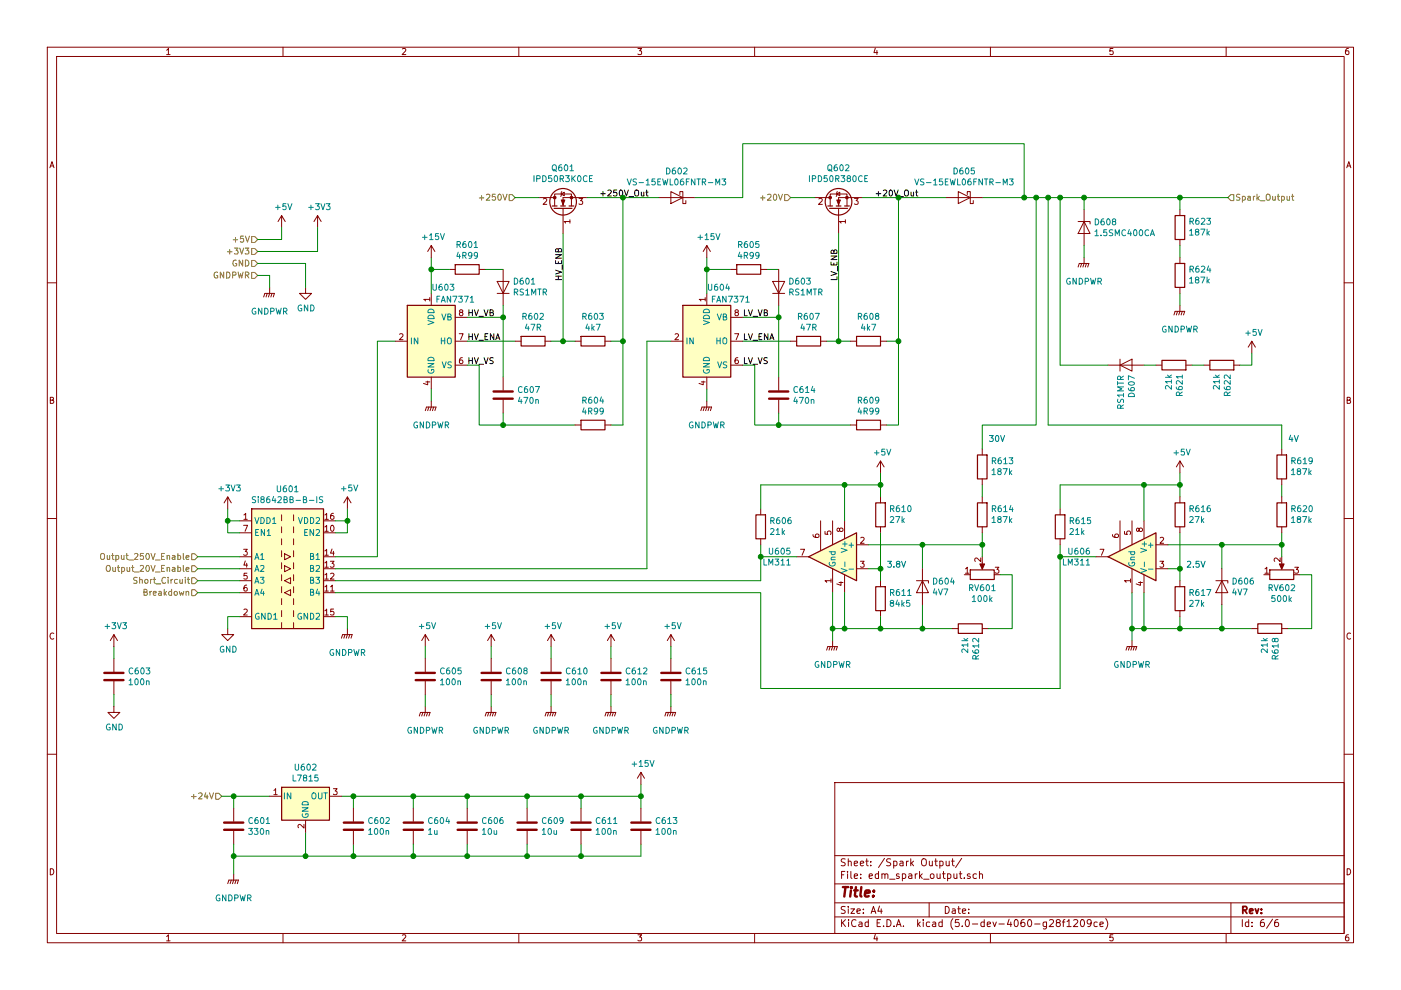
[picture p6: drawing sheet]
EESchema Schematic File Version 4
LIBS:edm_power_board-cache
EELAYER 26 0
EELAYER END
$Descr A4 11693 8268
encoding utf-8
Sheet 6 6
Title ""
Date ""
Rev ""
Comp ""
Comment1 ""
Comment2 ""
Comment3 ""
Comment4 ""
$EndDescr
Text HLabel 4300 1650 0    50   Input ~ 0
+250V
Text HLabel 6600 1650 0    50   Input ~ 0
+20V
Text HLabel 2150 2300 0    50   Input ~ 0
GNDPWR
Text HLabel 2150 2100 0    50   Input ~ 0
+3V3
Text HLabel 2150 2000 0    50   Input ~ 0
+5V
Text HLabel 2150 2200 0    50   Input ~ 0
GND
$Comp
L Transistor_FET:IPD50R3K0CE Q601
U 1 1
P 4700 1750
F 0 "Q601" V 5043 1750 50  0000 C CNN
F 1 "IPD50R3K0CE" V 4952 1750 50  0000 C CNN
F 2 "Package_TO_SOT_SMD:TO-252-2" H 4900 1675 50  0001 L CIN
F 3 "https://www.infineon.com/dgdl/IPx50R3K0CE_2_0.pdf?folderId=db3a3043163797a6011637d4bae7003b&fileId=db3a304339dcf4b10139e7e9ff592ce4" H 4500 2050 50  0001 L CNN
F 4 "IPD50R3K0CEAUMA1CT-ND" V 4700 1750 50  0001 C CNN "Digikey"
	1    4700 1750
	0    -1   -1   0   
$EndComp
$Comp
L Transistor_FET:IPD50R380CE Q602
U 1 1
P 7000 1750
F 0 "Q602" V 7343 1750 50  0000 C CNN
F 1 "IPD50R380CE" V 7252 1750 50  0000 C CNN
F 2 "Package_TO_SOT_SMD:TO-252-2" H 7200 1675 50  0001 L CIN
F 3 "https://www.infineon.com/dgdl/Infineon-IPD50R380CE-DS-v02_01-en.pdf?fileId=db3a30433ecb86d4013ed0a2ef580f38" H 6800 2050 50  0001 L CNN
F 4 "726-IPD50R380CEAUMA1" V 7000 1750 50  0001 C CNN "Mouser"
F 5 "2709943" V 7000 1750 50  0001 C CNN "Farnell"
F 6 "IPD50R380CEAUMA1CT-ND" V 7000 1750 50  0001 C CNN "Digikey"
	1    7000 1750
	0    -1   -1   0   
$EndComp
$Comp
L power:GNDPWR #PWR0604
U 1 1
P 2250 2400
F 0 "#PWR0604" H 2250 2200 50  0001 C CNN
F 1 "GNDPWR" H 2250 2200 50  0000 C CNN
F 2 "" H 2250 2350 50  0001 C CNN
F 3 "" H 2250 2350 50  0001 C CNN
	1    2250 2400
	1    0    0    -1  
$EndComp
$Comp
L Driver_FET:FAN7371 U603
U 1 1
P 3600 2850
F 0 "U603" H 3700 3300 50  0000 C CNN
F 1 "FAN7371" H 3800 3200 50  0000 C CNN
F 2 "Package_SO:SOIC-8_3.9x4.9mm_P1.27mm" H 3650 2500 50  0001 L CNN
F 3 "https://www.fairchildsemi.com/datasheets/FA/FAN7371.pdf" H 3600 2750 50  0001 C CNN
F 4 "512-FAN7371MX" H 3600 2850 50  0001 C CNN "Mouser"
F 5 "FAN7371MXDKR-ND" H 3600 2850 50  0001 C CNN "Digikey"
	1    3600 2850
	1    0    0    -1  
$EndComp
Wire Wire Line
	2150 2300 2250 2300
Wire Wire Line
	2250 2300 2250 2400
Text HLabel 1850 6650 0    50   Input ~ 0
+24V
Wire Wire Line
	1850 6650 1950 6650
$Comp
L power:GNDPWR #PWR0603
U 1 1
P 1950 7300
F 0 "#PWR0603" H 1950 7100 50  0001 C CNN
F 1 "GNDPWR" H 1950 7100 50  0000 C CNN
F 2 "" H 1950 7250 50  0001 C CNN
F 3 "" H 1950 7250 50  0001 C CNN
	1    1950 7300
	1    0    0    -1  
$EndComp
$Comp
L Device:C C601
U 1 1
P 1950 6900
F 0 "C601" H 2065 6946 50  0000 L CNN
F 1 "330n" H 2065 6855 50  0000 L CNN
F 2 "Capacitor_SMD:C_0805_2012Metric" H 1988 6750 50  0001 C CNN
F 3 "~" H 1950 6900 50  0001 C CNN
F 4 "1276-6813-1-ND" H 1950 6900 50  0001 C CNN "Digikey"
	1    1950 6900
	1    0    0    -1  
$EndComp
$Comp
L Device:C C604
U 1 1
P 3450 6900
F 0 "C604" H 3565 6946 50  0000 L CNN
F 1 "1u" H 3565 6855 50  0000 L CNN
F 2 "Capacitor_SMD:C_0805_2012Metric" H 3488 6750 50  0001 C CNN
F 3 "~" H 3450 6900 50  0001 C CNN
F 4 "587-2910-1-ND" H 3450 6900 50  0001 C CNN "Digikey"
	1    3450 6900
	1    0    0    -1  
$EndComp
Wire Wire Line
	1950 7050 1950 7150
Wire Wire Line
	2950 7150 2950 7050
Connection ~ 1950 7150
Wire Wire Line
	1950 7150 1950 7300
Wire Wire Line
	2950 7150 3450 7150
Wire Wire Line
	3450 7150 3450 7050
Connection ~ 2950 7150
Connection ~ 2550 7150
Wire Wire Line
	2550 6950 2550 7150
Wire Wire Line
	1950 6750 1950 6650
Connection ~ 1950 6650
Wire Wire Line
	1950 6650 2250 6650
Wire Wire Line
	3450 6650 3450 6750
Wire Wire Line
	2950 6750 2950 6650
Connection ~ 2950 6650
Wire Wire Line
	2950 6650 3450 6650
Connection ~ 3450 6650
$Comp
L Device:R R603
U 1 1
P 4950 2850
F 0 "R603" V 4743 2850 50  0000 C CNN
F 1 "4k7" V 4834 2850 50  0000 C CNN
F 2 "Resistor_SMD:R_0805_2012Metric" V 4880 2850 50  0001 C CNN
F 3 "~" H 4950 2850 50  0001 C CNN
F 4 "311-4.70KCRCT-ND" V 4950 2850 50  0001 C CNN "Digikey"
	1    4950 2850
	0    1    1    0   
$EndComp
$Comp
L Device:C C607
U 1 1
P 4200 3300
F 0 "C607" H 4315 3346 50  0000 L CNN
F 1 "470n" H 4315 3255 50  0000 L CNN
F 2 "Capacitor_SMD:C_0805_2012Metric" H 4238 3150 50  0001 C CNN
F 3 "~" H 4200 3300 50  0001 C CNN
F 4 "1276-1074-1-ND" H 4200 3300 50  0001 C CNN "Digikey"
	1    4200 3300
	1    0    0    -1  
$EndComp
Wire Wire Line
	3900 2650 4200 2650
Wire Wire Line
	4200 2650 4200 3150
Wire Wire Line
	3900 3050 4000 3050
Wire Wire Line
	4000 3050 4000 3550
Wire Wire Line
	4000 3550 4200 3550
Wire Wire Line
	4200 3550 4200 3450
$Comp
L Device:R R601
U 1 1
P 3900 2250
F 0 "R601" V 3693 2250 50  0000 C CNN
F 1 "4R99" V 3784 2250 50  0000 C CNN
F 2 "Resistor_SMD:R_0805_2012Metric" V 3830 2250 50  0001 C CNN
F 3 "~" H 3900 2250 50  0001 C CNN
F 4 "311-4.99CRCT-ND" V 3900 2250 50  0001 C CNN "Digikey"
	1    3900 2250
	0    1    1    0   
$EndComp
Wire Wire Line
	3600 2150 3600 2250
$Comp
L power:GNDPWR #PWR0613
U 1 1
P 3600 3350
F 0 "#PWR0613" H 3600 3150 50  0001 C CNN
F 1 "GNDPWR" H 3600 3150 50  0000 C CNN
F 2 "" H 3600 3300 50  0001 C CNN
F 3 "" H 3600 3300 50  0001 C CNN
	1    3600 3350
	1    0    0    -1  
$EndComp
Wire Wire Line
	3600 3350 3600 3250
$Comp
L Device:D D601
U 1 1
P 4200 2400
F 0 "D601" V 4246 2321 50  0000 R CNN
F 1 "RS1MTR" V 4155 2321 50  0000 R CNN
F 2 "Diode_SMD:D_SMA" H 4200 2400 50  0001 C CNN
F 3 "http://www.smc-diodes.com/propdf/RS1A-RS1M%20N0988%20REV.B.pdf" H 4200 2400 50  0001 C CNN
F 4 "1655-1501-1-ND" V 4200 2400 50  0001 C CNN "Digikey"
F 5 "500ns" V 4200 2400 50  0001 C CNN "trr"
F 6 "1,3V @ 1A" V 4200 2400 50  0001 C CNN "Vf"
F 7 "1000V" V 4200 2400 50  0001 C CNN "Vr"
	1    4200 2400
	0    -1   -1   0   
$EndComp
Wire Wire Line
	3600 2250 3750 2250
Connection ~ 3600 2250
Wire Wire Line
	3600 2250 3600 2450
Wire Wire Line
	4050 2250 4200 2250
Wire Wire Line
	4200 2550 4200 2650
Connection ~ 4200 2650
$Comp
L Device:C C606
U 1 1
P 3900 6900
F 0 "C606" H 4015 6946 50  0000 L CNN
F 1 "10u" H 4015 6855 50  0000 L CNN
F 2 "Capacitor_SMD:CP_Elec_6.3x5.3" H 3938 6750 50  0001 C CNN
F 3 "~" H 3900 6900 50  0001 C CNN
F 4 "PCE4209CT-ND" H 3900 6900 50  0001 C CNN "Digikey"
	1    3900 6900
	1    0    0    -1  
$EndComp
$Comp
L Device:C C609
U 1 1
P 4400 6900
F 0 "C609" H 4515 6946 50  0000 L CNN
F 1 "10u" H 4515 6855 50  0000 L CNN
F 2 "Capacitor_SMD:CP_Elec_6.3x5.3" H 4438 6750 50  0001 C CNN
F 3 "~" H 4400 6900 50  0001 C CNN
F 4 "PCE4209CT-ND" H 4400 6900 50  0001 C CNN "Digikey"
	1    4400 6900
	1    0    0    -1  
$EndComp
Wire Wire Line
	3450 6650 3900 6650
Wire Wire Line
	3900 6750 3900 6650
Connection ~ 3900 6650
Wire Wire Line
	3900 6650 4400 6650
Wire Wire Line
	3450 7150 3900 7150
Wire Wire Line
	4400 7150 4400 7050
Connection ~ 3450 7150
Wire Wire Line
	4400 6750 4400 6650
Wire Wire Line
	3900 7050 3900 7150
Connection ~ 3900 7150
Wire Wire Line
	3900 7150 4400 7150
Wire Wire Line
	5200 2850 5100 2850
Wire Wire Line
	4700 1950 4700 2850
Connection ~ 4700 2850
Wire Wire Line
	4700 2850 4800 2850
Wire Wire Line
	4300 1650 4500 1650
$Comp
L Device:D_Schottky D602
U 1 1
P 5650 1650
F 0 "D602" H 5650 1434 50  0000 C CNN
F 1 "VS-15EWL06FNTR-M3" H 5650 1525 50  0000 C CNN
F 2 "Package_TO_SOT_SMD:TO-252-2" H 5650 1650 50  0001 C CNN
F 3 "http://www.taiwansemi.com/products/datasheet/S5GB%20SERIES_C1701.pdf" H 5650 1650 50  0001 C CNN
F 4 "VS-15EWL06FNTR-M3CT-ND" H 5650 1650 50  0001 C CNN "Digikey"
F 5 "1.05V @ 15A" H 5650 1650 50  0001 C CNN "Vf"
F 6 "600V" H 5650 1650 50  0001 C CNN "Vr"
F 7 "15A" H 5650 1650 50  0001 C CNN "Io"
	1    5650 1650
	-1   0    0    1   
$EndComp
Wire Wire Line
	5200 2850 5200 1650
Wire Wire Line
	5200 1650 4900 1650
Connection ~ 5200 2850
Wire Wire Line
	5200 1650 5500 1650
Connection ~ 5200 1650
$Comp
L Isolator:Si8642BB-B-IS U601
U 1 1
P 2400 4750
F 0 "U601" H 2400 5417 50  0000 C CNN
F 1 "Si8642BB-B-IS" H 2400 5326 50  0000 C CNN
F 2 "Package_SO:SOIC-16W_7.5x10.3mm_P1.27mm" H 2400 4200 50  0001 C CIN
F 3 "https://www.silabs.com/documents/public/data-sheets/si864x-datasheet.pdf" H 2400 5150 50  0001 C CNN
F 4 "SI8642BB-B-IS-ND" H 2400 4750 50  0001 C CNN "Digikey"
	1    2400 4750
	1    0    0    -1  
$EndComp
Wire Wire Line
	2800 4650 3150 4650
Wire Wire Line
	3150 4650 3150 2850
Wire Wire Line
	3150 2850 3300 2850
$Comp
L power:GNDPWR #PWR0609
U 1 1
P 2900 5250
F 0 "#PWR0609" H 2900 5050 50  0001 C CNN
F 1 "GNDPWR" H 2900 5050 50  0000 C CNN
F 2 "" H 2900 5200 50  0001 C CNN
F 3 "" H 2900 5200 50  0001 C CNN
	1    2900 5250
	1    0    0    -1  
$EndComp
Wire Wire Line
	2800 5150 2900 5150
Wire Wire Line
	2900 5150 2900 5250
$Comp
L Comparator:LM311 U605
U 1 1
P 6950 4650
F 0 "U605" H 7291 4696 50  0000 L CNN
F 1 "LM311" H 7291 4605 50  0000 L CNN
F 2 "Package_SO:SOIC-8_3.9x4.9mm_P1.27mm" H 6950 4650 50  0001 C CNN
F 3 "http://www.ti.com/lit/ds/symlink/lm311.pdf" H 6950 4650 50  0001 C CNN
F 4 "LM311MX/NOPBCT-ND" H 6950 4650 50  0001 C CNN "Digikey"
	1    6950 4650
	-1   0    0    -1  
$EndComp
$Comp
L Device:R R606
U 1 1
P 6350 4400
F 0 "R606" H 6280 4354 50  0000 R CNN
F 1 "21k" H 6280 4445 50  0000 R CNN
F 2 "Resistor_SMD:R_0805_2012Metric" V 6280 4400 50  0001 C CNN
F 3 "~" H 6350 4400 50  0001 C CNN
F 4 "311-21.0KCRCT-ND" H 6350 4400 50  0001 C CNN "Digikey"
	1    6350 4400
	-1   0    0    1   
$EndComp
Wire Wire Line
	6650 4650 6350 4650
Wire Wire Line
	6350 4650 6350 4550
$Comp
L Device:R R610
U 1 1
P 7350 4300
F 0 "R610" H 7280 4254 50  0000 R CNN
F 1 "27k" H 7280 4345 50  0000 R CNN
F 2 "Resistor_SMD:R_0805_2012Metric" V 7280 4300 50  0001 C CNN
F 3 "~" H 7350 4300 50  0001 C CNN
F 4 "311-27.0KCRCT-ND" H 7350 4300 50  0001 C CNN "Digikey"
	1    7350 4300
	-1   0    0    1   
$EndComp
Wire Wire Line
	7250 4750 7350 4750
Wire Wire Line
	7350 4750 7350 4450
Wire Wire Line
	7350 4150 7350 4050
Wire Wire Line
	7350 4050 7050 4050
Wire Wire Line
	6350 4050 6350 4250
Wire Wire Line
	7050 4350 7050 4050
Connection ~ 7050 4050
Wire Wire Line
	7050 4050 6350 4050
$Comp
L power:+5V #PWR0605
U 1 1
P 2350 1900
F 0 "#PWR0605" H 2350 1750 50  0001 C CNN
F 1 "+5V" H 2365 2073 50  0000 C CNN
F 2 "" H 2350 1900 50  0001 C CNN
F 3 "" H 2350 1900 50  0001 C CNN
	1    2350 1900
	1    0    0    -1  
$EndComp
$Comp
L power:+3V3 #PWR0607
U 1 1
P 2650 1900
F 0 "#PWR0607" H 2650 1750 50  0001 C CNN
F 1 "+3V3" H 2665 2073 50  0000 C CNN
F 2 "" H 2650 1900 50  0001 C CNN
F 3 "" H 2650 1900 50  0001 C CNN
	1    2650 1900
	1    0    0    -1  
$EndComp
Wire Wire Line
	2150 2000 2350 2000
Wire Wire Line
	2350 2000 2350 1900
Wire Wire Line
	2150 2100 2650 2100
Wire Wire Line
	2650 2100 2650 1900
$Comp
L power:GND #PWR0606
U 1 1
P 2550 2400
F 0 "#PWR0606" H 2550 2150 50  0001 C CNN
F 1 "GND" H 2555 2227 50  0000 C CNN
F 2 "" H 2550 2400 50  0001 C CNN
F 3 "" H 2550 2400 50  0001 C CNN
	1    2550 2400
	1    0    0    -1  
$EndComp
$Comp
L power:GND #PWR0602
U 1 1
P 1900 5250
F 0 "#PWR0602" H 1900 5000 50  0001 C CNN
F 1 "GND" H 1905 5077 50  0000 C CNN
F 2 "" H 1900 5250 50  0001 C CNN
F 3 "" H 1900 5250 50  0001 C CNN
	1    1900 5250
	1    0    0    -1  
$EndComp
Wire Wire Line
	1900 5250 1900 5150
Wire Wire Line
	1900 5150 2000 5150
$Comp
L power:+3V3 #PWR0601
U 1 1
P 1900 4250
F 0 "#PWR0601" H 1900 4100 50  0001 C CNN
F 1 "+3V3" H 1915 4423 50  0000 C CNN
F 2 "" H 1900 4250 50  0001 C CNN
F 3 "" H 1900 4250 50  0001 C CNN
	1    1900 4250
	1    0    0    -1  
$EndComp
Wire Wire Line
	1900 4250 1900 4350
Wire Wire Line
	1900 4350 2000 4350
Wire Wire Line
	2000 4450 1900 4450
Wire Wire Line
	1900 4450 1900 4350
Connection ~ 1900 4350
$Comp
L power:+5V #PWR0608
U 1 1
P 2900 4250
F 0 "#PWR0608" H 2900 4100 50  0001 C CNN
F 1 "+5V" H 2915 4423 50  0000 C CNN
F 2 "" H 2900 4250 50  0001 C CNN
F 3 "" H 2900 4250 50  0001 C CNN
	1    2900 4250
	1    0    0    -1  
$EndComp
Wire Wire Line
	2800 4350 2900 4350
Wire Wire Line
	2900 4350 2900 4250
Wire Wire Line
	2800 4450 2900 4450
Wire Wire Line
	2900 4450 2900 4350
Connection ~ 2900 4350
$Comp
L Device:R R611
U 1 1
P 7350 5000
F 0 "R611" H 7280 4954 50  0000 R CNN
F 1 "84k5" H 7280 5045 50  0000 R CNN
F 2 "Resistor_SMD:R_0805_2012Metric" V 7280 5000 50  0001 C CNN
F 3 "~" H 7350 5000 50  0001 C CNN
F 4 "311-84.5KCRCT-ND" H 7350 5000 50  0001 C CNN "Digikey"
	1    7350 5000
	-1   0    0    1   
$EndComp
Wire Wire Line
	7350 4850 7350 4750
Connection ~ 7350 4750
Wire Wire Line
	7350 5150 7350 5250
Wire Wire Line
	7350 5250 7050 5250
Wire Wire Line
	7050 5250 7050 4950
Wire Wire Line
	6950 4950 6950 5250
Wire Wire Line
	6950 5250 7050 5250
Connection ~ 7050 5250
$Comp
L power:GNDPWR #PWR0625
U 1 1
P 6950 5350
F 0 "#PWR0625" H 6950 5150 50  0001 C CNN
F 1 "GNDPWR" H 6950 5150 50  0000 C CNN
F 2 "" H 6950 5300 50  0001 C CNN
F 3 "" H 6950 5300 50  0001 C CNN
	1    6950 5350
	1    0    0    -1  
$EndComp
$Comp
L power:+5V #PWR0626
U 1 1
P 7350 3950
F 0 "#PWR0626" H 7350 3800 50  0001 C CNN
F 1 "+5V" H 7365 4123 50  0000 C CNN
F 2 "" H 7350 3950 50  0001 C CNN
F 3 "" H 7350 3950 50  0001 C CNN
	1    7350 3950
	1    0    0    -1  
$EndComp
Wire Wire Line
	7350 3950 7350 4050
Connection ~ 7350 4050
$Comp
L power:GNDPWR #PWR0615
U 1 1
P 3550 5900
F 0 "#PWR0615" H 3550 5700 50  0001 C CNN
F 1 "GNDPWR" H 3550 5700 50  0000 C CNN
F 2 "" H 3550 5850 50  0001 C CNN
F 3 "" H 3550 5850 50  0001 C CNN
	1    3550 5900
	1    0    0    -1  
$EndComp
$Comp
L power:+5V #PWR0614
U 1 1
P 3550 5400
F 0 "#PWR0614" H 3550 5250 50  0001 C CNN
F 1 "+5V" H 3565 5573 50  0000 C CNN
F 2 "" H 3550 5400 50  0001 C CNN
F 3 "" H 3550 5400 50  0001 C CNN
	1    3550 5400
	1    0    0    -1  
$EndComp
Wire Wire Line
	3550 5400 3550 5500
Wire Wire Line
	3550 5800 3550 5900
$Comp
L power:GNDPWR #PWR0617
U 1 1
P 4100 5900
F 0 "#PWR0617" H 4100 5700 50  0001 C CNN
F 1 "GNDPWR" H 4100 5700 50  0000 C CNN
F 2 "" H 4100 5850 50  0001 C CNN
F 3 "" H 4100 5850 50  0001 C CNN
	1    4100 5900
	1    0    0    -1  
$EndComp
$Comp
L power:+5V #PWR0616
U 1 1
P 4100 5400
F 0 "#PWR0616" H 4100 5250 50  0001 C CNN
F 1 "+5V" H 4115 5573 50  0000 C CNN
F 2 "" H 4100 5400 50  0001 C CNN
F 3 "" H 4100 5400 50  0001 C CNN
	1    4100 5400
	1    0    0    -1  
$EndComp
Wire Wire Line
	4100 5400 4100 5500
Wire Wire Line
	4100 5800 4100 5900
$Comp
L power:GNDPWR #PWR0619
U 1 1
P 4600 5900
F 0 "#PWR0619" H 4600 5700 50  0001 C CNN
F 1 "GNDPWR" H 4600 5700 50  0000 C CNN
F 2 "" H 4600 5850 50  0001 C CNN
F 3 "" H 4600 5850 50  0001 C CNN
	1    4600 5900
	1    0    0    -1  
$EndComp
$Comp
L power:+5V #PWR0618
U 1 1
P 4600 5400
F 0 "#PWR0618" H 4600 5250 50  0001 C CNN
F 1 "+5V" H 4615 5573 50  0000 C CNN
F 2 "" H 4600 5400 50  0001 C CNN
F 3 "" H 4600 5400 50  0001 C CNN
	1    4600 5400
	1    0    0    -1  
$EndComp
Wire Wire Line
	4600 5400 4600 5500
Wire Wire Line
	4600 5800 4600 5900
$Comp
L Device:C C603
U 1 1
P 950 5650
F 0 "C603" H 1065 5696 50  0000 L CNN
F 1 "100n" H 1065 5605 50  0000 L CNN
F 2 "Capacitor_SMD:C_0805_2012Metric" H 988 5500 50  0001 C CNN
F 3 "~" H 950 5650 50  0001 C CNN
F 4 "445-1418-1-ND" H 950 5650 50  0001 C CNN "Digikey"
	1    950  5650
	1    0    0    -1  
$EndComp
Wire Wire Line
	950  5400 950  5500
Wire Wire Line
	950  5800 950  5900
$Comp
L power:+3V3 #PWR0610
U 1 1
P 950 5400
F 0 "#PWR0610" H 950 5250 50  0001 C CNN
F 1 "+3V3" H 965 5573 50  0000 C CNN
F 2 "" H 950 5400 50  0001 C CNN
F 3 "" H 950 5400 50  0001 C CNN
	1    950  5400
	1    0    0    -1  
$EndComp
$Comp
L power:GND #PWR0611
U 1 1
P 950 5900
F 0 "#PWR0611" H 950 5650 50  0001 C CNN
F 1 "GND" H 955 5727 50  0000 C CNN
F 2 "" H 950 5900 50  0001 C CNN
F 3 "" H 950 5900 50  0001 C CNN
	1    950  5900
	1    0    0    -1  
$EndComp
Wire Wire Line
	7250 4550 7700 4550
Wire Wire Line
	7700 4750 7700 4550
Connection ~ 7700 4550
Wire Wire Line
	7700 4550 8200 4550
Wire Wire Line
	6950 5350 6950 5250
Connection ~ 6950 5250
Wire Wire Line
	7350 5250 7700 5250
Wire Wire Line
	7700 5250 7700 5050
Connection ~ 7350 5250
Connection ~ 7700 5250
$Comp
L Device:R R613
U 1 1
P 8200 3900
F 0 "R613" H 8130 3854 50  0000 R CNN
F 1 "187k" H 8130 3945 50  0000 R CNN
F 2 "Resistor_SMD:R_0805_2012Metric" V 8130 3900 50  0001 C CNN
F 3 "~" H 8200 3900 50  0001 C CNN
F 4 "311-187KCRCT-ND" H 8200 3900 50  0001 C CNN "Digikey"
	1    8200 3900
	-1   0    0    1   
$EndComp
Wire Wire Line
	8200 4450 8200 4550
Wire Wire Line
	8200 4050 8200 4150
Wire Wire Line
	2800 4850 6350 4850
Connection ~ 6350 4650
Wire Wire Line
	2800 4750 5400 4750
Wire Wire Line
	2800 4950 6350 4950
Wire Wire Line
	6350 4950 6350 5750
Wire Wire Line
	6350 5750 8850 5750
$Comp
L Driver_FET:FAN7371 U604
U 1 1
P 5900 2850
F 0 "U604" H 6000 3300 50  0000 C CNN
F 1 "FAN7371" H 6100 3200 50  0000 C CNN
F 2 "Package_SO:SOIC-8_3.9x4.9mm_P1.27mm" H 5950 2500 50  0001 L CNN
F 3 "https://www.fairchildsemi.com/datasheets/FA/FAN7371.pdf" H 5900 2750 50  0001 C CNN
F 4 "512-FAN7371MX" H 5900 2850 50  0001 C CNN "Mouser"
F 5 "FAN7371MXDKR-ND" H 5900 2850 50  0001 C CNN "Digikey"
	1    5900 2850
	1    0    0    -1  
$EndComp
$Comp
L power:GNDPWR #PWR0624
U 1 1
P 5900 3350
F 0 "#PWR0624" H 5900 3150 50  0001 C CNN
F 1 "GNDPWR" H 5900 3150 50  0000 C CNN
F 2 "" H 5900 3300 50  0001 C CNN
F 3 "" H 5900 3300 50  0001 C CNN
	1    5900 3350
	1    0    0    -1  
$EndComp
Wire Wire Line
	5900 3250 5900 3350
$Comp
L Device:C C614
U 1 1
P 6500 3300
F 0 "C614" H 6615 3346 50  0000 L CNN
F 1 "470n" H 6615 3255 50  0000 L CNN
F 2 "Capacitor_SMD:C_0805_2012Metric" H 6538 3150 50  0001 C CNN
F 3 "~" H 6500 3300 50  0001 C CNN
F 4 "1276-1074-1-ND" H 6500 3300 50  0001 C CNN "Digikey"
	1    6500 3300
	1    0    0    -1  
$EndComp
Wire Wire Line
	6200 3050 6300 3050
Wire Wire Line
	6300 3050 6300 3550
Wire Wire Line
	6300 3550 6500 3550
Wire Wire Line
	6500 3550 6500 3450
Wire Wire Line
	6500 2650 6200 2650
Wire Wire Line
	6400 2250 6500 2250
Wire Wire Line
	6500 2550 6500 2650
Wire Wire Line
	6100 2250 5900 2250
Wire Wire Line
	5900 2250 5900 2450
Wire Wire Line
	5900 2150 5900 2250
Connection ~ 5900 2250
Wire Wire Line
	9150 4650 8850 4650
Wire Wire Line
	8850 4650 8850 4550
Wire Wire Line
	9750 4750 9850 4750
Wire Wire Line
	9850 4750 9850 4450
Wire Wire Line
	9850 4150 9850 4050
Wire Wire Line
	9850 4050 9550 4050
Wire Wire Line
	8850 4050 8850 4250
Wire Wire Line
	9550 4350 9550 4050
Connection ~ 9550 4050
Wire Wire Line
	9550 4050 8850 4050
Wire Wire Line
	9850 4850 9850 4750
Connection ~ 9850 4750
Wire Wire Line
	9850 5150 9850 5250
Wire Wire Line
	9850 5250 9550 5250
Wire Wire Line
	9550 5250 9550 4950
Wire Wire Line
	9450 4950 9450 5250
Wire Wire Line
	9450 5250 9550 5250
Connection ~ 9550 5250
$Comp
L power:GNDPWR #PWR0627
U 1 1
P 9450 5350
F 0 "#PWR0627" H 9450 5150 50  0001 C CNN
F 1 "GNDPWR" H 9450 5150 50  0000 C CNN
F 2 "" H 9450 5300 50  0001 C CNN
F 3 "" H 9450 5300 50  0001 C CNN
	1    9450 5350
	1    0    0    -1  
$EndComp
$Comp
L power:+5V #PWR0628
U 1 1
P 9850 3950
F 0 "#PWR0628" H 9850 3800 50  0001 C CNN
F 1 "+5V" H 9865 4123 50  0000 C CNN
F 2 "" H 9850 3950 50  0001 C CNN
F 3 "" H 9850 3950 50  0001 C CNN
	1    9850 3950
	1    0    0    -1  
$EndComp
Wire Wire Line
	9850 3950 9850 4050
Connection ~ 9850 4050
Wire Wire Line
	9750 4550 10200 4550
Wire Wire Line
	10200 4750 10200 4550
Connection ~ 10200 4550
Wire Wire Line
	10200 4550 10700 4550
Wire Wire Line
	9450 5350 9450 5250
Connection ~ 9450 5250
Wire Wire Line
	9850 5250 10200 5250
Wire Wire Line
	10200 5250 10200 5050
Connection ~ 9850 5250
Wire Wire Line
	10700 4450 10700 4550
Wire Wire Line
	8850 4650 8850 5750
Connection ~ 8850 4650
$Comp
L Device:D_Zener D604
U 1 1
P 7700 4900
F 0 "D604" V 7654 4979 50  0000 L CNN
F 1 "4V7" V 7745 4979 50  0000 L CNN
F 2 "Diode_SMD:D_SOD-123" H 7700 4900 50  0001 C CNN
F 3 "https://www.diodes.com/assets/Datasheets/ds18004.pdf" H 7700 4900 50  0001 C CNN
F 4 "BZT52C4V7-13FDICT-ND" V 7700 4900 50  0001 C CNN "Digikey"
F 5 "BZT52C4V7-13-F" V 7700 4900 50  0001 C CNN "Mfg part"
	1    7700 4900
	0    1    1    0   
$EndComp
Wire Wire Line
	6350 4650 6350 4850
Wire Wire Line
	5400 2850 5400 4750
Wire Wire Line
	5400 2850 5600 2850
Wire Wire Line
	7000 1950 7000 2850
Connection ~ 7000 2850
Wire Wire Line
	7000 2850 7100 2850
Wire Wire Line
	7200 1650 7500 1650
Wire Wire Line
	7400 2850 7500 2850
Wire Wire Line
	7500 2850 7500 1650
Connection ~ 7500 1650
Wire Wire Line
	7500 1650 7900 1650
Wire Wire Line
	6600 1650 6800 1650
Wire Wire Line
	5800 1650 6200 1650
Wire Wire Line
	6200 1650 6200 1200
Wire Wire Line
	6200 1200 8550 1200
Wire Wire Line
	8550 1200 8550 1650
Wire Wire Line
	8200 1650 8550 1650
Connection ~ 8550 1650
Wire Wire Line
	10700 3550 8750 3550
Connection ~ 8750 1650
Wire Wire Line
	2550 2400 2550 2200
Wire Wire Line
	2550 2200 2150 2200
Wire Wire Line
	2850 6650 2950 6650
Wire Wire Line
	2550 7150 2950 7150
Wire Wire Line
	1950 7150 2550 7150
$Comp
L power:GNDPWR #PWR0621
U 1 1
P 5100 5900
F 0 "#PWR0621" H 5100 5700 50  0001 C CNN
F 1 "GNDPWR" H 5100 5700 50  0000 C CNN
F 2 "" H 5100 5850 50  0001 C CNN
F 3 "" H 5100 5850 50  0001 C CNN
	1    5100 5900
	1    0    0    -1  
$EndComp
$Comp
L power:+5V #PWR0620
U 1 1
P 5100 5400
F 0 "#PWR0620" H 5100 5250 50  0001 C CNN
F 1 "+5V" H 5115 5573 50  0000 C CNN
F 2 "" H 5100 5400 50  0001 C CNN
F 3 "" H 5100 5400 50  0001 C CNN
	1    5100 5400
	1    0    0    -1  
$EndComp
Wire Wire Line
	5100 5400 5100 5500
Wire Wire Line
	5100 5800 5100 5900
Text HLabel 1650 4650 0    50   Input ~ 0
Output_250V_Enable
Wire Wire Line
	1650 4650 2000 4650
Text HLabel 1650 4750 0    50   Input ~ 0
Output_20V_Enable
Text HLabel 1650 4850 0    50   Input ~ 0
Short_Circuit
Text HLabel 1650 4950 0    50   Input ~ 0
Breakdown
Wire Wire Line
	1650 4950 2000 4950
Wire Wire Line
	2000 4850 1650 4850
Wire Wire Line
	1650 4750 2000 4750
Text HLabel 10250 1650 2    50   Input ~ 0
Spark_Output
Wire Wire Line
	8750 1650 8850 1650
Wire Wire Line
	3900 2850 4300 2850
Wire Wire Line
	4200 3550 4800 3550
Connection ~ 4200 3550
Wire Wire Line
	5100 3550 5200 3550
Wire Wire Line
	5200 2850 5200 3550
Wire Wire Line
	6500 3550 7100 3550
Connection ~ 6500 3550
Wire Wire Line
	7400 3550 7500 3550
Wire Wire Line
	7500 3550 7500 2850
Connection ~ 7500 2850
Wire Wire Line
	6200 2850 6600 2850
Connection ~ 6500 2650
Wire Wire Line
	4400 6650 4850 6650
Wire Wire Line
	4850 6750 4850 6650
Connection ~ 4850 6650
Wire Wire Line
	4850 6650 5350 6650
Wire Wire Line
	4400 7150 4850 7150
Wire Wire Line
	5350 7150 5350 7050
Wire Wire Line
	5350 6750 5350 6650
Wire Wire Line
	4850 7050 4850 7150
Connection ~ 4850 7150
Wire Wire Line
	4850 7150 5350 7150
Connection ~ 4400 6650
Connection ~ 4400 7150
Wire Wire Line
	5350 6550 5350 6650
$Comp
L Device:R R602
U 1 1
P 4450 2850
F 0 "R602" V 4243 2850 50  0000 C CNN
F 1 "47R" V 4334 2850 50  0000 C CNN
F 2 "Resistor_SMD:R_0805_2012Metric" V 4380 2850 50  0001 C CNN
F 3 "~" H 4450 2850 50  0001 C CNN
F 4 "311-47.0CRCT-ND" V 4450 2850 50  0001 C CNN "Digikey"
	1    4450 2850
	0    1    1    0   
$EndComp
Wire Wire Line
	4600 2850 4700 2850
Wire Wire Line
	6500 2650 6500 3150
Wire Wire Line
	6900 2850 7000 2850
$Comp
L Device:D_Schottky D605
U 1 1
P 8050 1650
F 0 "D605" H 8050 1434 50  0000 C CNN
F 1 "VS-15EWL06FNTR-M3" H 8050 1525 50  0000 C CNN
F 2 "Package_TO_SOT_SMD:TO-252-2" H 8050 1650 50  0001 C CNN
F 3 "http://www.taiwansemi.com/products/datasheet/S5GB%20SERIES_C1701.pdf" H 8050 1650 50  0001 C CNN
F 4 "VS-15EWL06FNTR-M3CT-ND" H 8050 1650 50  0001 C CNN "Digikey"
F 5 "1.05V @ 15A" H 8050 1650 50  0001 C CNN "Vf"
F 6 "600V" H 8050 1650 50  0001 C CNN "Vr"
F 7 "15A" H 8050 1650 50  0001 C CNN "Io"
	1    8050 1650
	-1   0    0    1   
$EndComp
Wire Wire Line
	8550 1650 8650 1650
Wire Wire Line
	8200 3750 8200 3550
Wire Wire Line
	8200 3550 8650 3550
Wire Wire Line
	8650 3550 8650 1650
Connection ~ 8650 1650
Wire Wire Line
	8650 1650 8750 1650
$Comp
L Device:D D603
U 1 1
P 6500 2400
F 0 "D603" V 6546 2321 50  0000 R CNN
F 1 "RS1MTR" V 6455 2321 50  0000 R CNN
F 2 "Diode_SMD:D_SMA" H 6500 2400 50  0001 C CNN
F 3 "http://www.smc-diodes.com/propdf/RS1A-RS1M%20N0988%20REV.B.pdf" H 6500 2400 50  0001 C CNN
F 4 "1655-1501-1-ND" V 6500 2400 50  0001 C CNN "Digikey"
F 5 "500ns" V 6500 2400 50  0001 C CNN "trr"
F 6 "1,3V @ 1A" V 6500 2400 50  0001 C CNN "Vf"
F 7 "1000V" V 6500 2400 50  0001 C CNN "Vr"
	1    6500 2400
	0    -1   -1   0   
$EndComp
$Comp
L Comparator:LM311 U606
U 1 1
P 9450 4650
F 0 "U606" H 9791 4696 50  0000 L CNN
F 1 "LM311" H 9791 4605 50  0000 L CNN
F 2 "Package_SO:SOIC-8_3.9x4.9mm_P1.27mm" H 9450 4650 50  0001 C CNN
F 3 "http://www.ti.com/lit/ds/symlink/lm311.pdf" H 9450 4650 50  0001 C CNN
F 4 "LM311MX/NOPBCT-ND" H 9450 4650 50  0001 C CNN "Digikey"
	1    9450 4650
	-1   0    0    -1  
$EndComp
$Comp
L Regulator_Linear:L7815 U602
U 1 1
P 2550 6650
F 0 "U602" H 2550 6892 50  0000 C CNN
F 1 "L7815" H 2550 6801 50  0000 C CNN
F 2 "Package_TO_SOT_SMD:TO-263-2" H 2575 6500 50  0001 L CIN
F 3 "http://www.st.com/content/ccc/resource/technical/document/datasheet/41/4f/b3/b0/12/d4/47/88/CD00000444.pdf/files/CD00000444.pdf/jcr:content/translations/en.CD00000444.pdf" H 2550 6600 50  0001 C CNN
F 4 "497-1179-1-ND" H 2550 6650 50  0001 C CNN "Digikey"
F 5 "L7815CD2T-TR" H 2550 6650 50  0001 C CNN "Mfg part"
	1    2550 6650
	1    0    0    -1  
$EndComp
$Comp
L power:+15V #PWR0622
U 1 1
P 5350 6550
F 0 "#PWR0622" H 5350 6400 50  0001 C CNN
F 1 "+15V" H 5365 6723 50  0000 C CNN
F 2 "" H 5350 6550 50  0001 C CNN
F 3 "" H 5350 6550 50  0001 C CNN
	1    5350 6550
	1    0    0    -1  
$EndComp
$Comp
L power:+15V #PWR0612
U 1 1
P 3600 2150
F 0 "#PWR0612" H 3600 2000 50  0001 C CNN
F 1 "+15V" H 3615 2323 50  0000 C CNN
F 2 "" H 3600 2150 50  0001 C CNN
F 3 "" H 3600 2150 50  0001 C CNN
	1    3600 2150
	1    0    0    -1  
$EndComp
$Comp
L power:+15V #PWR0623
U 1 1
P 5900 2150
F 0 "#PWR0623" H 5900 2000 50  0001 C CNN
F 1 "+15V" H 5915 2323 50  0000 C CNN
F 2 "" H 5900 2150 50  0001 C CNN
F 3 "" H 5900 2150 50  0001 C CNN
	1    5900 2150
	1    0    0    -1  
$EndComp
$Comp
L Device:D_Zener D606
U 1 1
P 10200 4900
F 0 "D606" V 10154 4979 50  0000 L CNN
F 1 "4V7" V 10245 4979 50  0000 L CNN
F 2 "Diode_SMD:D_SOD-123" H 10200 4900 50  0001 C CNN
F 3 "https://www.diodes.com/assets/Datasheets/ds18004.pdf" H 10200 4900 50  0001 C CNN
F 4 "BZT52C4V7-13FDICT-ND" V 10200 4900 50  0001 C CNN "Digikey"
F 5 "BZT52C4V7-13-F" V 10200 4900 50  0001 C CNN "Mfg part"
	1    10200 4900
	0    1    1    0   
$EndComp
Text Notes 7400 4750 0    50   ~ 0
3.8V
Text Notes 9900 4750 0    50   ~ 0
2.5V
Text Notes 8250 3700 0    50   ~ 0
30V
Text Notes 10750 3700 0    50   ~ 0
4V
$Comp
L Device:C C605
U 1 1
P 3550 5650
F 0 "C605" H 3665 5696 50  0000 L CNN
F 1 "100n" H 3665 5605 50  0000 L CNN
F 2 "Capacitor_SMD:C_0805_2012Metric" H 3588 5500 50  0001 C CNN
F 3 "~" H 3550 5650 50  0001 C CNN
F 4 "445-1418-1-ND" H 3550 5650 50  0001 C CNN "Digikey"
	1    3550 5650
	1    0    0    -1  
$EndComp
$Comp
L Device:C C608
U 1 1
P 4100 5650
F 0 "C608" H 4215 5696 50  0000 L CNN
F 1 "100n" H 4215 5605 50  0000 L CNN
F 2 "Capacitor_SMD:C_0805_2012Metric" H 4138 5500 50  0001 C CNN
F 3 "~" H 4100 5650 50  0001 C CNN
F 4 "445-1418-1-ND" H 4100 5650 50  0001 C CNN "Digikey"
	1    4100 5650
	1    0    0    -1  
$EndComp
$Comp
L Device:C C610
U 1 1
P 4600 5650
F 0 "C610" H 4715 5696 50  0000 L CNN
F 1 "100n" H 4715 5605 50  0000 L CNN
F 2 "Capacitor_SMD:C_0805_2012Metric" H 4638 5500 50  0001 C CNN
F 3 "~" H 4600 5650 50  0001 C CNN
F 4 "445-1418-1-ND" H 4600 5650 50  0001 C CNN "Digikey"
	1    4600 5650
	1    0    0    -1  
$EndComp
$Comp
L Device:C C612
U 1 1
P 5100 5650
F 0 "C612" H 5215 5696 50  0000 L CNN
F 1 "100n" H 5215 5605 50  0000 L CNN
F 2 "Capacitor_SMD:C_0805_2012Metric" H 5138 5500 50  0001 C CNN
F 3 "~" H 5100 5650 50  0001 C CNN
F 4 "445-1418-1-ND" H 5100 5650 50  0001 C CNN "Digikey"
	1    5100 5650
	1    0    0    -1  
$EndComp
$Comp
L Device:C C602
U 1 1
P 2950 6900
F 0 "C602" H 3065 6946 50  0000 L CNN
F 1 "100n" H 3065 6855 50  0000 L CNN
F 2 "Capacitor_SMD:C_0805_2012Metric" H 2988 6750 50  0001 C CNN
F 3 "~" H 2950 6900 50  0001 C CNN
F 4 "445-1418-1-ND" H 2950 6900 50  0001 C CNN "Digikey"
	1    2950 6900
	1    0    0    -1  
$EndComp
$Comp
L Device:C C611
U 1 1
P 4850 6900
F 0 "C611" H 4965 6946 50  0000 L CNN
F 1 "100n" H 4965 6855 50  0000 L CNN
F 2 "Capacitor_SMD:C_0805_2012Metric" H 4888 6750 50  0001 C CNN
F 3 "~" H 4850 6900 50  0001 C CNN
F 4 "445-1418-1-ND" H 4850 6900 50  0001 C CNN "Digikey"
	1    4850 6900
	1    0    0    -1  
$EndComp
$Comp
L Device:C C613
U 1 1
P 5350 6900
F 0 "C613" H 5465 6946 50  0000 L CNN
F 1 "100n" H 5465 6855 50  0000 L CNN
F 2 "Capacitor_SMD:C_0805_2012Metric" H 5388 6750 50  0001 C CNN
F 3 "~" H 5350 6900 50  0001 C CNN
F 4 "445-1418-1-ND" H 5350 6900 50  0001 C CNN "Digikey"
	1    5350 6900
	1    0    0    -1  
$EndComp
Wire Wire Line
	10700 3550 10700 3750
Wire Wire Line
	10700 4050 10700 4150
$Comp
L Device:POT RV602
U 1 1
P 10700 4800
F 0 "RV602" V 10586 4800 50  0000 C CNN
F 1 "500k" V 10495 4800 50  0000 C CNN
F 2 "Potentiometer_SMD:Potentiometer_Bourns_3314G_Horizontal" H 10700 4800 50  0001 C CNN
F 3 "~" H 10700 4800 50  0001 C CNN
F 4 "3314G-504ECT-ND" V 10700 4800 50  0001 C CNN "Digikey"
	1    10700 4800
	0    -1   -1   0   
$EndComp
$Comp
L Device:POT RV601
U 1 1
P 8200 4800
F 0 "RV601" V 8086 4800 50  0000 C CNN
F 1 "100k" V 7995 4800 50  0000 C CNN
F 2 "Potentiometer_SMD:Potentiometer_Bourns_3314G_Horizontal" H 8200 4800 50  0001 C CNN
F 3 "~" H 8200 4800 50  0001 C CNN
F 4 "3314G-104ECT-ND" V 8200 4800 50  0001 C CNN "Digikey"
	1    8200 4800
	0    -1   -1   0   
$EndComp
Wire Wire Line
	7700 5250 7950 5250
Wire Wire Line
	10200 5250 10450 5250
Connection ~ 10200 5250
$Comp
L Device:R R612
U 1 1
P 8100 5250
F 0 "R612" H 8030 5204 50  0000 R CNN
F 1 "21k" H 8030 5295 50  0000 R CNN
F 2 "Resistor_SMD:R_0805_2012Metric" V 8030 5250 50  0001 C CNN
F 3 "~" H 8100 5250 50  0001 C CNN
F 4 "311-21.0KCRCT-ND" H 8100 5250 50  0001 C CNN "Digikey"
	1    8100 5250
	0    -1   -1   0   
$EndComp
Wire Wire Line
	10700 4650 10700 4550
Connection ~ 10700 4550
Wire Wire Line
	10750 5250 10950 5250
Wire Wire Line
	10950 5250 10950 4800
Wire Wire Line
	10950 4800 10850 4800
Wire Wire Line
	8250 5250 8450 5250
Wire Wire Line
	8450 5250 8450 4800
Wire Wire Line
	8450 4800 8350 4800
Wire Wire Line
	8200 4650 8200 4550
Connection ~ 8200 4550
$Comp
L Device:R R604
U 1 1
P 4950 3550
F 0 "R604" V 4743 3550 50  0000 C CNN
F 1 "4R99" V 4834 3550 50  0000 C CNN
F 2 "Resistor_SMD:R_0805_2012Metric" V 4880 3550 50  0001 C CNN
F 3 "~" H 4950 3550 50  0001 C CNN
F 4 "311-4.99CRCT-ND" V 4950 3550 50  0001 C CNN "Digikey"
	1    4950 3550
	0    1    1    0   
$EndComp
$Comp
L Device:R R605
U 1 1
P 6250 2250
F 0 "R605" V 6043 2250 50  0000 C CNN
F 1 "4R99" V 6134 2250 50  0000 C CNN
F 2 "Resistor_SMD:R_0805_2012Metric" V 6180 2250 50  0001 C CNN
F 3 "~" H 6250 2250 50  0001 C CNN
F 4 "311-4.99CRCT-ND" V 6250 2250 50  0001 C CNN "Digikey"
	1    6250 2250
	0    1    1    0   
$EndComp
$Comp
L Device:R R609
U 1 1
P 7250 3550
F 0 "R609" V 7043 3550 50  0000 C CNN
F 1 "4R99" V 7134 3550 50  0000 C CNN
F 2 "Resistor_SMD:R_0805_2012Metric" V 7180 3550 50  0001 C CNN
F 3 "~" H 7250 3550 50  0001 C CNN
F 4 "311-4.99CRCT-ND" V 7250 3550 50  0001 C CNN "Digikey"
	1    7250 3550
	0    1    1    0   
$EndComp
$Comp
L Device:R R608
U 1 1
P 7250 2850
F 0 "R608" V 7043 2850 50  0000 C CNN
F 1 "4k7" V 7134 2850 50  0000 C CNN
F 2 "Resistor_SMD:R_0805_2012Metric" V 7180 2850 50  0001 C CNN
F 3 "~" H 7250 2850 50  0001 C CNN
F 4 "311-4.70KCRCT-ND" V 7250 2850 50  0001 C CNN "Digikey"
	1    7250 2850
	0    1    1    0   
$EndComp
$Comp
L Device:R R616
U 1 1
P 9850 4300
F 0 "R616" H 9780 4254 50  0000 R CNN
F 1 "27k" H 9780 4345 50  0000 R CNN
F 2 "Resistor_SMD:R_0805_2012Metric" V 9780 4300 50  0001 C CNN
F 3 "~" H 9850 4300 50  0001 C CNN
F 4 "311-27.0KCRCT-ND" H 9850 4300 50  0001 C CNN "Digikey"
	1    9850 4300
	-1   0    0    1   
$EndComp
$Comp
L Device:R R617
U 1 1
P 9850 5000
F 0 "R617" H 9780 4954 50  0000 R CNN
F 1 "27k" H 9780 5045 50  0000 R CNN
F 2 "Resistor_SMD:R_0805_2012Metric" V 9780 5000 50  0001 C CNN
F 3 "~" H 9850 5000 50  0001 C CNN
F 4 "311-27.0KCRCT-ND" H 9850 5000 50  0001 C CNN "Digikey"
	1    9850 5000
	-1   0    0    1   
$EndComp
$Comp
L Device:R R607
U 1 1
P 6750 2850
F 0 "R607" V 6543 2850 50  0000 C CNN
F 1 "47R" V 6634 2850 50  0000 C CNN
F 2 "Resistor_SMD:R_0805_2012Metric" V 6680 2850 50  0001 C CNN
F 3 "~" H 6750 2850 50  0001 C CNN
F 4 "311-47.0CRCT-ND" V 6750 2850 50  0001 C CNN "Digikey"
	1    6750 2850
	0    1    1    0   
$EndComp
$Comp
L Device:R R615
U 1 1
P 8850 4400
F 0 "R615" H 8780 4354 50  0000 R CNN
F 1 "21k" H 8780 4445 50  0000 R CNN
F 2 "Resistor_SMD:R_0805_2012Metric" V 8780 4400 50  0001 C CNN
F 3 "~" H 8850 4400 50  0001 C CNN
F 4 "311-21.0KCRCT-ND" H 8850 4400 50  0001 C CNN "Digikey"
	1    8850 4400
	-1   0    0    1   
$EndComp
$Comp
L Device:R R618
U 1 1
P 10600 5250
F 0 "R618" H 10530 5204 50  0000 R CNN
F 1 "21k" H 10530 5295 50  0000 R CNN
F 2 "Resistor_SMD:R_0805_2012Metric" V 10530 5250 50  0001 C CNN
F 3 "~" H 10600 5250 50  0001 C CNN
F 4 "311-21.0KCRCT-ND" H 10600 5250 50  0001 C CNN "Digikey"
	1    10600 5250
	0    -1   -1   0   
$EndComp
$Comp
L Device:R R614
U 1 1
P 8200 4300
F 0 "R614" H 8130 4254 50  0000 R CNN
F 1 "187k" H 8130 4345 50  0000 R CNN
F 2 "Resistor_SMD:R_0805_2012Metric" V 8130 4300 50  0001 C CNN
F 3 "~" H 8200 4300 50  0001 C CNN
F 4 "311-187KCRCT-ND" H 8200 4300 50  0001 C CNN "Digikey"
	1    8200 4300
	-1   0    0    1   
$EndComp
$Comp
L Device:R R619
U 1 1
P 10700 3900
F 0 "R619" H 10630 3854 50  0000 R CNN
F 1 "187k" H 10630 3945 50  0000 R CNN
F 2 "Resistor_SMD:R_0805_2012Metric" V 10630 3900 50  0001 C CNN
F 3 "~" H 10700 3900 50  0001 C CNN
F 4 "311-187KCRCT-ND" H 10700 3900 50  0001 C CNN "Digikey"
	1    10700 3900
	-1   0    0    1   
$EndComp
$Comp
L Device:R R620
U 1 1
P 10700 4300
F 0 "R620" H 10630 4254 50  0000 R CNN
F 1 "187k" H 10630 4345 50  0000 R CNN
F 2 "Resistor_SMD:R_0805_2012Metric" V 10630 4300 50  0001 C CNN
F 3 "~" H 10700 4300 50  0001 C CNN
F 4 "311-187KCRCT-ND" H 10700 4300 50  0001 C CNN "Digikey"
	1    10700 4300
	-1   0    0    1   
$EndComp
Text Label 5000 1650 0    50   ~ 0
+250V_Out
Text Label 7300 1650 0    50   ~ 0
+20V_Out
Text Label 6200 2850 0    50   ~ 0
LV_ENA
Text Label 7000 2350 1    50   ~ 0
LV_ENB
Text Label 4700 2350 1    50   ~ 0
HV_ENB
Text Label 3900 2850 0    50   ~ 0
HV_ENA
Text Label 3900 2650 0    50   ~ 0
HV_VB
Text Label 3900 3050 0    50   ~ 0
HV_VS
Text Label 6200 3050 0    50   ~ 0
LV_VS
Text Label 6200 2650 0    50   ~ 0
LV_VB
$Comp
L Device:D D607
U 1 1
P 9400 3050
F 0 "D607" V 9446 2971 50  0000 R CNN
F 1 "RS1MTR" V 9355 2971 50  0000 R CNN
F 2 "Diode_SMD:D_SMA" H 9400 3050 50  0001 C CNN
F 3 "http://www.smc-diodes.com/propdf/RS1A-RS1M%20N0988%20REV.B.pdf" H 9400 3050 50  0001 C CNN
F 4 "1655-1501-1-ND" V 9400 3050 50  0001 C CNN "Digikey"
F 5 "500ns" V 9400 3050 50  0001 C CNN "trr"
F 6 "1,3V @ 1A" V 9400 3050 50  0001 C CNN "Vf"
F 7 "1000V" V 9400 3050 50  0001 C CNN "Vr"
	1    9400 3050
	1    0    0    -1  
$EndComp
$Comp
L Device:R R621
U 1 1
P 9800 3050
F 0 "R621" H 9730 3004 50  0000 R CNN
F 1 "21k" H 9730 3095 50  0000 R CNN
F 2 "Resistor_SMD:R_0805_2012Metric" V 9730 3050 50  0001 C CNN
F 3 "~" H 9800 3050 50  0001 C CNN
F 4 "311-21.0KCRCT-ND" H 9800 3050 50  0001 C CNN "Digikey"
	1    9800 3050
	0    -1   -1   0   
$EndComp
$Comp
L Device:R R622
U 1 1
P 10200 3050
F 0 "R622" H 10130 3004 50  0000 R CNN
F 1 "21k" H 10130 3095 50  0000 R CNN
F 2 "Resistor_SMD:R_0805_2012Metric" V 10130 3050 50  0001 C CNN
F 3 "~" H 10200 3050 50  0001 C CNN
F 4 "311-21.0KCRCT-ND" H 10200 3050 50  0001 C CNN "Digikey"
	1    10200 3050
	0    -1   -1   0   
$EndComp
$Comp
L power:+5V #PWR0629
U 1 1
P 10450 2950
F 0 "#PWR0629" H 10450 2800 50  0001 C CNN
F 1 "+5V" H 10465 3123 50  0000 C CNN
F 2 "" H 10450 2950 50  0001 C CNN
F 3 "" H 10450 2950 50  0001 C CNN
	1    10450 2950
	1    0    0    -1  
$EndComp
Wire Wire Line
	10350 3050 10450 3050
Wire Wire Line
	10450 3050 10450 2950
Wire Wire Line
	9950 3050 10050 3050
Wire Wire Line
	9650 3050 9550 3050
Wire Wire Line
	8750 1650 8750 3550
Connection ~ 8850 1650
Wire Wire Line
	8850 1650 9050 1650
Wire Wire Line
	8850 1650 8850 3050
$Comp
L Device:D_Zener D608
U 1 1
P 9050 1900
F 0 "D608" V 9004 1979 50  0000 L CNN
F 1 "1.5SMC400CA" V 9095 1979 50  0000 L CNN
F 2 "Diode_SMD:D_SMC" H 9050 1900 50  0001 C CNN
F 3 "http://www.littelfuse.com/~/media/electronics/datasheets/tvs_diodes/littelfuse_tvs_diode_1_5smc_datasheet.pdf.pdf" H 9050 1900 50  0001 C CNN
F 4 "1.5SMC400CACT-ND" V 9050 1900 50  0001 C CNN "Digikey"
F 5 "1.5SMC400CA" V 9050 1900 50  0001 C CNN "Mfg part"
	1    9050 1900
	0    1    1    0   
$EndComp
Wire Wire Line
	9050 1750 9050 1650
$Comp
L power:GNDPWR #PWR0630
U 1 1
P 9050 2150
F 0 "#PWR0630" H 9050 1950 50  0001 C CNN
F 1 "GNDPWR" H 9050 1950 50  0000 C CNN
F 2 "" H 9050 2100 50  0001 C CNN
F 3 "" H 9050 2100 50  0001 C CNN
	1    9050 2150
	1    0    0    -1  
$EndComp
Wire Wire Line
	9050 2150 9050 2050
$Comp
L Device:C C615
U 1 1
P 5600 5650
F 0 "C615" H 5715 5696 50  0000 L CNN
F 1 "100n" H 5715 5605 50  0000 L CNN
F 2 "Capacitor_SMD:C_0805_2012Metric" H 5638 5500 50  0001 C CNN
F 3 "~" H 5600 5650 50  0001 C CNN
F 4 "445-1418-1-ND" H 5600 5650 50  0001 C CNN "Digikey"
	1    5600 5650
	1    0    0    -1  
$EndComp
Connection ~ 5350 6650
$Comp
L power:+5V #PWR04
U 1 1
P 5600 5400
F 0 "#PWR04" H 5600 5250 50  0001 C CNN
F 1 "+5V" H 5615 5573 50  0000 C CNN
F 2 "" H 5600 5400 50  0001 C CNN
F 3 "" H 5600 5400 50  0001 C CNN
	1    5600 5400
	1    0    0    -1  
$EndComp
$Comp
L power:GNDPWR #PWR05
U 1 1
P 5600 5900
F 0 "#PWR05" H 5600 5700 50  0001 C CNN
F 1 "GNDPWR" H 5600 5700 50  0000 C CNN
F 2 "" H 5600 5850 50  0001 C CNN
F 3 "" H 5600 5850 50  0001 C CNN
	1    5600 5900
	1    0    0    -1  
$EndComp
Wire Wire Line
	5600 5900 5600 5800
Wire Wire Line
	5600 5500 5600 5400
$Comp
L Device:R R623
U 1 1
P 9850 1900
F 0 "R623" H 9780 1854 50  0000 R CNN
F 1 "187k" H 9780 1945 50  0000 R CNN
F 2 "Resistor_SMD:R_0805_2012Metric" V 9780 1900 50  0001 C CNN
F 3 "~" H 9850 1900 50  0001 C CNN
F 4 "311-187KCRCT-ND" H 9850 1900 50  0001 C CNN "Digikey"
	1    9850 1900
	-1   0    0    1   
$EndComp
Wire Wire Line
	9850 1750 9850 1650
$Comp
L power:GNDPWR #PWR0631
U 1 1
P 9850 2550
F 0 "#PWR0631" H 9850 2350 50  0001 C CNN
F 1 "GNDPWR" H 9850 2350 50  0000 C CNN
F 2 "" H 9850 2500 50  0001 C CNN
F 3 "" H 9850 2500 50  0001 C CNN
	1    9850 2550
	1    0    0    -1  
$EndComp
Wire Wire Line
	9850 2550 9850 2450
Connection ~ 9050 1650
Wire Wire Line
	9050 1650 9850 1650
Connection ~ 9850 1650
Wire Wire Line
	9850 1650 10250 1650
$Comp
L Device:R R624
U 1 1
P 9850 2300
F 0 "R624" H 9780 2254 50  0000 R CNN
F 1 "187k" H 9780 2345 50  0000 R CNN
F 2 "Resistor_SMD:R_0805_2012Metric" V 9780 2300 50  0001 C CNN
F 3 "~" H 9850 2300 50  0001 C CNN
F 4 "311-187KCRCT-ND" H 9850 2300 50  0001 C CNN "Digikey"
	1    9850 2300
	-1   0    0    1   
$EndComp
Wire Wire Line
	9850 2150 9850 2050
Wire Wire Line
	8850 3050 9250 3050
$EndSCHEMATC
